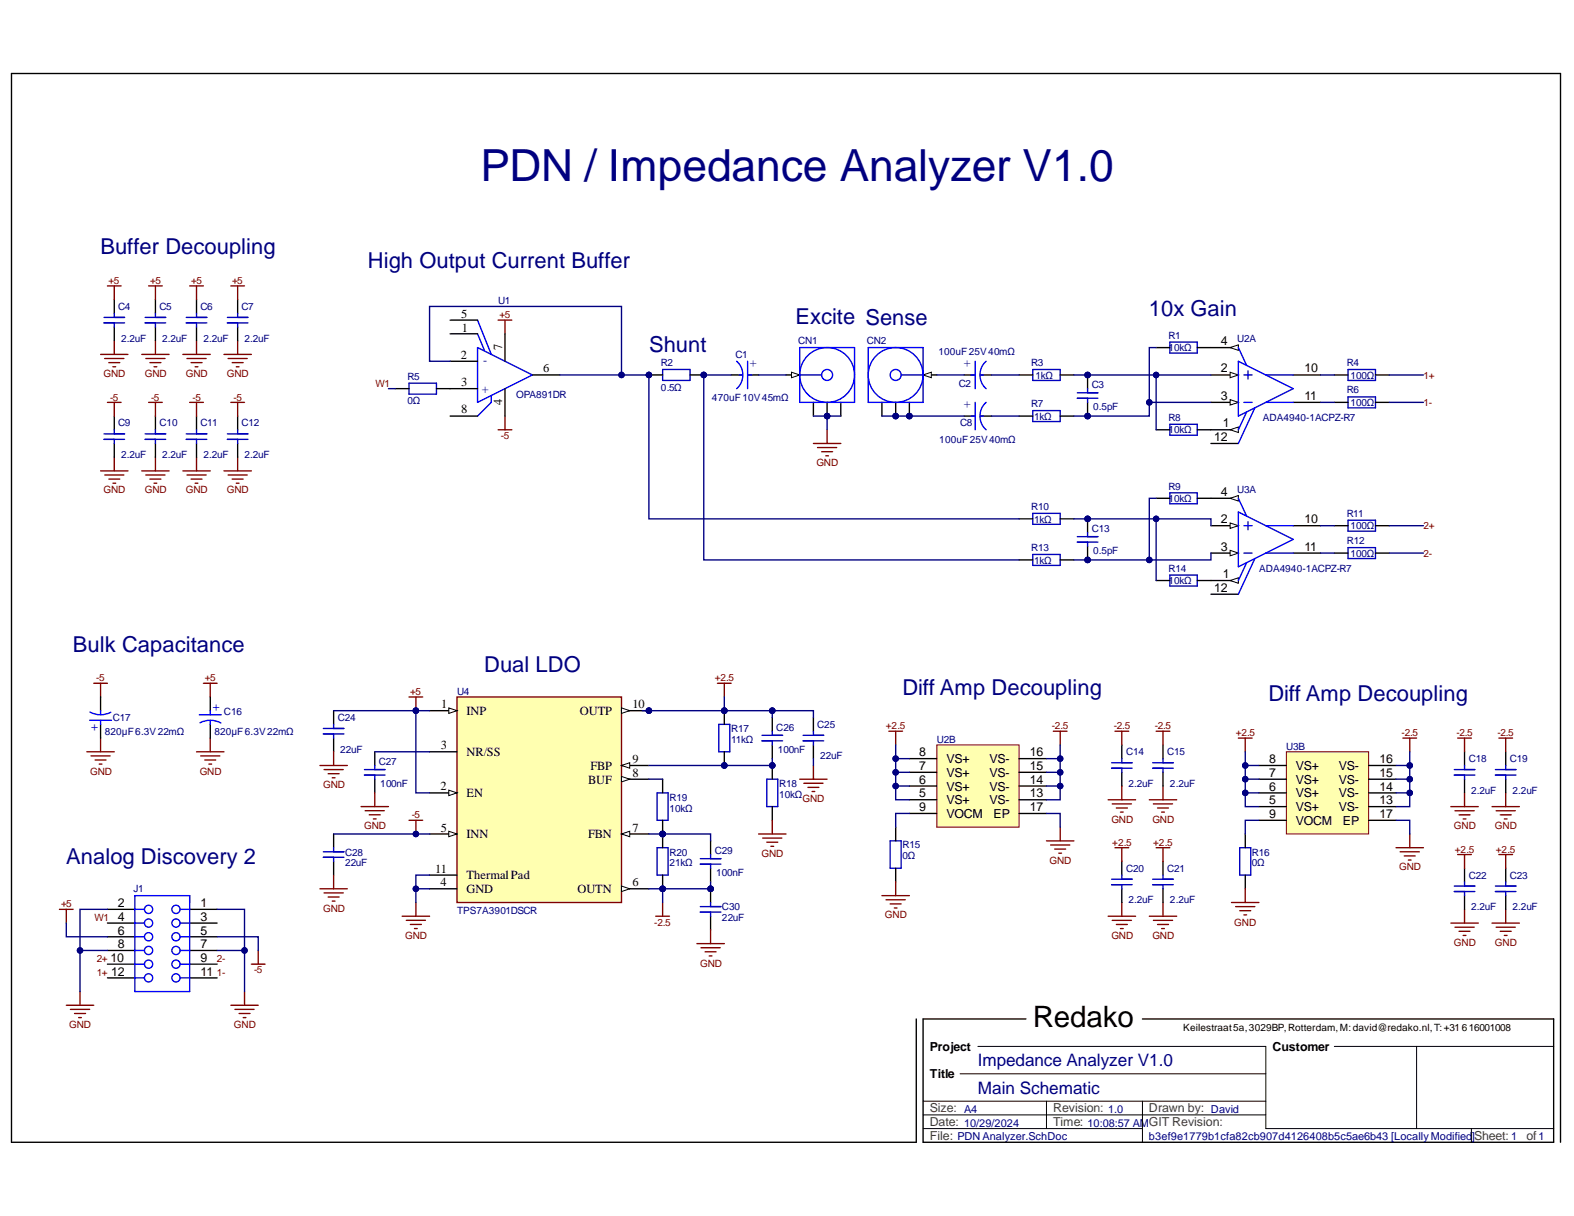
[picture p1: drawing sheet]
# Altium project PDN Analyzer.PrjPcb
DrawnBy: David; Project: Impedance Analyzer V1.0
1 sheet, 57 parts. Net scope: global (net labels, ports and power ports of the same name join across sheets).
Board file: PDN Analyzer.PcbDoc

## Sheet PDN Analyzer.SchDoc: Main Schematic
size 287 x 198 mm; DrawnBy: David; DocumentNumber: 1; Revision: 1.0; SheetNumber: 1; SheetTotal: 1

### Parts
C1  value 470uF 10V 45mΩ  [FP-T491X107K025AT-MFG]  (hidden comment: C4944894)
C2  value 100uF 25V 40mΩ  [FP-T521X-MFG]  (hidden comment: C696814)
C3  value 0.5pF  [CAPC1005X05N]
C4  value 2.2uF  [CAPC1005X05N]
C5  value 2.2uF  [CAPC1005X05N]
C6  value 2.2uF  [CAPC1005X05N]
C7  value 2.2uF  [CAPC1005X05N]
C8  value 100uF 25V 40mΩ  [FP-T521X-MFG]  (hidden comment: C696814)
C9  value 2.2uF  [CAPC1005X05N]
C10  value 2.2uF  [CAPC1005X05N]
C11  value 2.2uF  [CAPC1005X05N]
C12  value 2.2uF  [CAPC1005X05N]
C13  value 0.5pF  [CAPC1005X05N]
C14  value 2.2uF  [CAPC1005X05N]
C15  value 2.2uF  [CAPC1005X05N]
C16  value 820µF 6.3V 22mΩ  [WCAP-PSLP_D6.3H5.8]  (hidden comment: C5246508)
C17  value 820µF 6.3V 22mΩ  [WCAP-PSLP_D6.3H5.8]  (hidden comment: C5246508)
C18  value 2.2uF  [CAPC1005X05N]
C19  value 2.2uF  [CAPC1005X05N]
C20  value 2.2uF  [CAPC1005X05N]
C21  value 2.2uF  [CAPC1005X05N]
C22  value 2.2uF  [CAPC1005X05N]
C23  value 2.2uF  [CAPC1005X05N]
C24  value 22uF  [CAPC1005X05N]
C25  value 22uF  [CAPC1005X05N]
C26  value 100nF  [CAPC1005X05N]
C27  value 100nF  [CAPC1005X05N]
C28  value 22uF  [CAPC1005X05N]
C29  value 100nF  [CAPC1005X05N]
C30  value 22uF  [CAPC1005X05N]
CN1  C434806  [MOLX-73412-0110_V]  (value not drawn)
CN2  C434806  [MOLX-73412-0110_V]  (value not drawn)
J1  C5333437  [613012243121]  (value not drawn)
R1  value 10kΩ  [RESC1005X04N]
R2  value 0.5Ω  [RESC1608X04N]
R3  value 1kΩ  [RESC1005X04N]
R4  value 100Ω  [RESC1005X04N]
R5  value 0Ω  [RESC1608X04N]
R6  value 100Ω  [RESC1005X04N]
R7  value 1kΩ  [RESC1005X04N]
R8  value 10kΩ  [RESC1005X04N]
R9  value 10kΩ  [RESC1005X04N]
R10  value 1kΩ  [RESC1005X04N]
R11  value 100Ω  [RESC1005X04N]
R12  value 100Ω  [RESC1005X04N]
R13  value 1kΩ  [RESC1005X04N]
R14  value 10kΩ  [RESC1005X04N]
R15  value 0Ω  [RESC1005X04N]
R16  value 0Ω  [RESC1005X04N]
R17  value 11kΩ  [RESC1005X04N]
R18  value 10kΩ  [RESC1005X04N]
R19  value 10kΩ  [RESC1005X04N]
R20  value 21kΩ  [RESC1005X04N]
U1  MPN: OPA891DR  [FP-D0008A-MFG]  (hidden comment: C22444686)
U2  MPN: ADA4940-1ACPZ-R7  [ADI-CP-16-2_M]  (hidden comment: C468516)  (parts A,B of 2)
U3  MPN: ADA4940-1ACPZ-R7  [ADI-CP-16-2_M]  (hidden comment: C468516)  (parts A,B of 2)
U4  TPS7A3901DSCR  [FP-DSC0010J-MFG]

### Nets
+2.5: C20.2 C21.2 C22.2 C23.2 C25.2 C26.2 R17.2 U2.5(VS+) U2.6(VS+) U2.7(VS+) U2.8(VS+) U3.5(VS+) U3.6(VS+) U3.7(VS+) U3.8(VS+) U4.10(OUTP)
+5: C4.2 C5.2 C6.2 C7.2 C16.1(P) C24.2 J1.6 U1.7(VCC+) U4.1(INP) U4.2(EN)
-2.5: C14.2 C15.2 C18.2 C19.2 C29.1 C30.1 R20.1 U2.13(VS-) U2.14(VS-) U2.15(VS-) U2.16(VS-) U3.13(VS-) U3.14(VS-) U3.15(VS-) U3.16(VS-) U4.6(OUTN)
-5: C9.2 C10.2 C11.2 C12.2 C17.2(N) C28.1 J1.5 U1.4(VCC-) U4.5(INN)
GND: C4.1 C5.1 C6.1 C7.1 C9.1 C10.1 C11.1 C12.1 C14.1 C15.1 C16.2(N) C17.1(P) C18.1 C19.1 C20.1 C21.1 C22.1 C23.1 C24.1 C25.1 C27.1 C28.2 C30.2 CN1.2(GND) CN1.3(GND) CN1.4(GND) J1.1 J1.2 J1.7 J1.8 R15.2 R16.2 R18.2 U2.17(EP) U3.17(EP) U4.4(GND) U4.11(Thermal_Pad)
1+: J1.12 R4.1
1-: J1.11 R6.1
2+: J1.10 R11.1
2-: J1.9 R12.1
W1: J1.4 R5.2
NetC1_1: C1.1(C) R2.1 R13.2
NetC1_2: C1.2(A) CN1.1(SIGNAL)
NetC2_1: C2.1(C) R3.2
NetC2_2: C2.2(A) CN2.1(SIGNAL)
NetC3_1: C3.1 R1.2 R7.1 U2.3(IN-)
NetC3_2: C3.2 R3.1 R8.2 U2.2(IN+)
NetC8_1: C8.1(C) R7.2
NetC8_2: C8.2(A) CN2.2(GND) CN2.3(GND) CN2.4(GND)
NetC13_1: C13.1 R9.2 R13.1 U3.3(IN-)
NetC13_2: C13.2 R10.1 R14.2 U3.2(IN+)
NetC26_1: C26.1 R17.1 R18.1 U4.9(FBP)
NetC27_2: C27.2 U4.3(NR/SS)
NetC29_2: C29.2 R19.1 R20.2 U4.7(FBN)
NetR1_1: R1.1 U2.4(FB+)
NetR2_2: R2.2 R10.2 U1.2(IN-) U1.6(OUT)
NetR4_2: R4.2 U2.10(OUT+)
NetR5_1: R5.1 U1.3(IN+)
NetR6_2: R6.2 U2.11(OUT-)
NetR8_1: R8.1 U2.1(FB-)
NetR9_1: R9.1 U3.4(FB+)
NetR11_2: R11.2 U3.10(OUT+)
NetR12_2: R12.2 U3.11(OUT-)
NetR14_1: R14.1 U3.1(FB-)
NetR15_1: R15.1 U2.9(VOCM)
NetR16_1: R16.1 U3.9(VOCM)
NetR19_2: R19.2 U4.8(BUF)

Not connected (* = marked no-connect by the designer): J1 3; U1 1(1_NULL) 5(NC) 8(2_NULL); U2 12(~{DISABLE}); U3 12(~{DISABLE})

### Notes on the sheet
- PDN / Impedance Analyzer V1.0
- Buffer Decoupling
- (near U1) High Output Current Buffer
- Excite
- Sense
- 10x Gain
- (near R2) Shunt
- Bulk Capacitance
- (near U4) Dual LDO
- Diff Amp Decoupling
- (near J1) Analog Discovery 2

## Assembly variants
Default: all parts fitted
